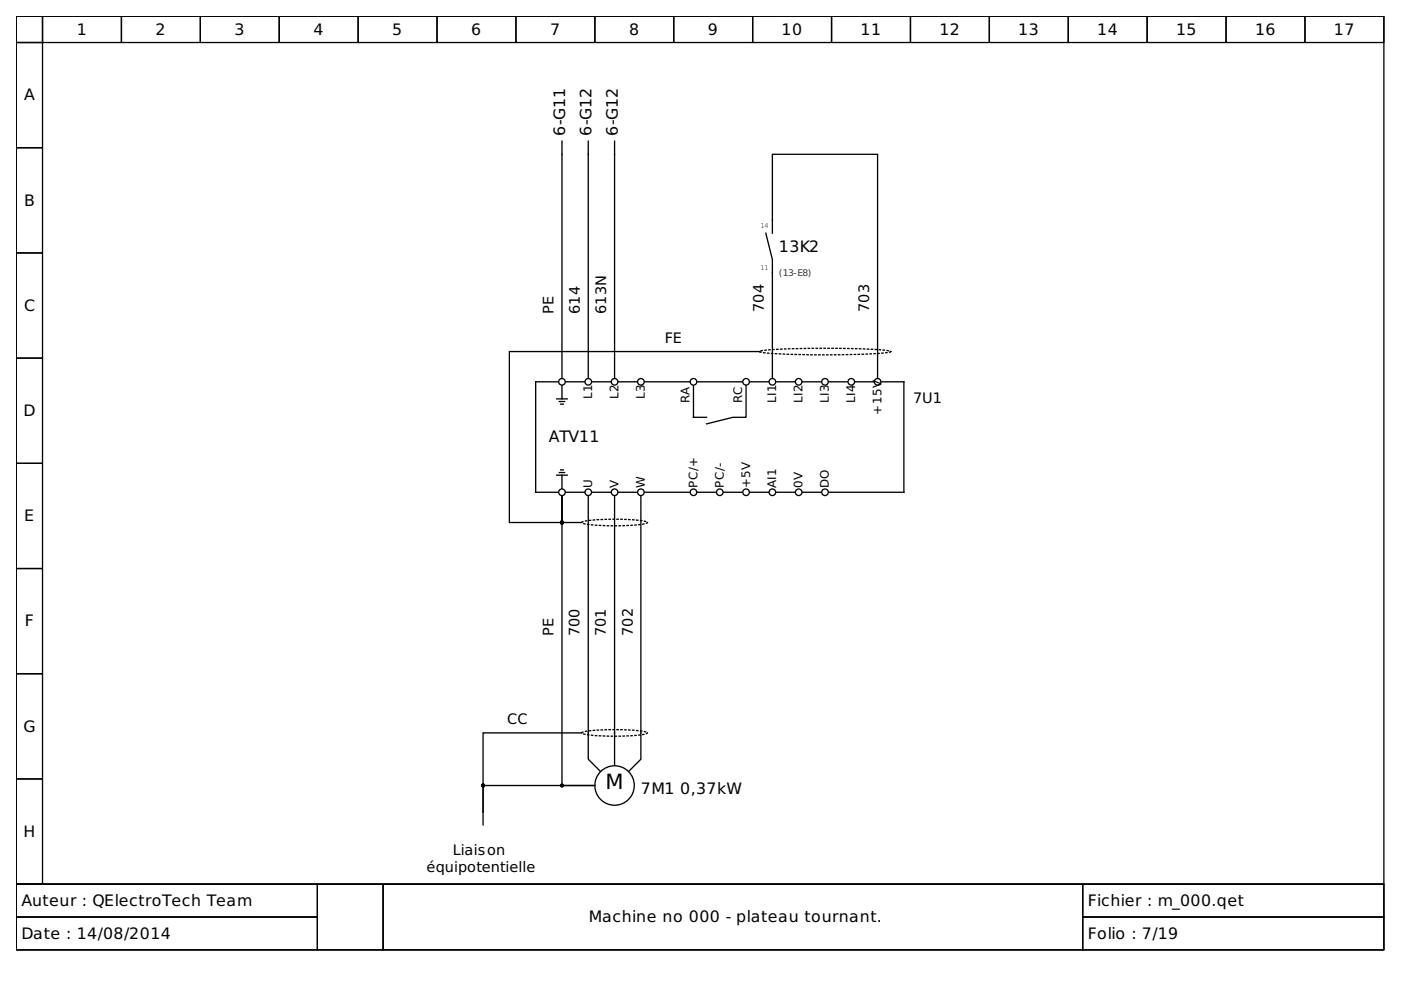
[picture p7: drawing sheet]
<svg xmlns="http://www.w3.org/2000/svg" width="297mm" height="210mm" viewBox="0 0 297 210" stroke-linecap="round" stroke-linejoin="round" font-family="sans-serif">
<g fill="none" stroke="#000" stroke-width=".28">
<path d="M3.4 3.4h290v184.1h-290zM3.4 3.4h5.6v5.6h-5.6zM3.4 9h5.6v22.3h-5.6zM9 3.4h16.7v5.6h-16.7zM25.7 3.4h16.8v5.6h-16.8zM42.5 3.4h16.7v5.6h-16.7zM59.2 3.4h16.7v5.6h-16.7zM75.9 3.4h16.8v5.6h-16.8zM92.7 3.4h16.7v5.6h-16.7zM109.4 3.4h16.7v5.6h-16.7zM126.1 3.4h16.7v5.6h-16.7zM142.8 3.4h16.8v5.6h-16.8z"/>
<path d="M159.6 3.4h16.7v5.6h-16.7zM176.3 3.4h16.7v5.6h-16.7zM193 3.4h16.8v5.6h-16.8zM209.8 3.4h16.7v5.6h-16.7zM226.5 3.4h16.7v5.6h-16.7zM243.2 3.4h16.8v5.6h-16.8zM260 3.4h16.7v5.6h-16.7zM276.7 3.4h16.7v5.6h-16.7zM3.4 31.3h5.6v22.3h-5.6zM119.1 29.9v50.2M124.7 29.9v50.2M130.3 29.9v50.2"/>
<path d="M3.4 53.6h5.6v22.3h-5.6zM162.4 49.4l1.4 5.6v25.1M163.8 49.4v-16.7h22.3v47.4M3.4 75.9h5.6v22.3h-5.6zM161 74.5h-53v36.3h11.1v-5.6M3.4 98.2h5.6v22.3h-5.6zM118 84.6h2.3M118.3 81h-4.7v23.4h4.7M118.6 85.1h1.1M118.9 99.6h.5M118.9 85.7h.5M119.1 81.8v2.8"/>
<path d="M120 81h3.9M125.6 81h3.9M131.1 81h3.9M136.7 81h9.5M147 81.8v6.7h2.8M147.9 81h9.4M158.2 81.8v6.7h-2.8l-5.6 1.4M159 81h3.9M164.6 81h3.9M170.2 81h3.9M175.7 81h4M181.3 81h3.9"/>
<path d="M186.9 81h4.7v23.4h-15.9M118 100.7h2.3M118.6 100.2h1.1M119.1 105.2v61.3h7h-23.7v5.6M119.1 105.2v5.6h4.2M119.1 100.7v2.8M120 104.4h3.9M124.7 105.2v55.8l2.5 2.5M125.6 104.4h3.9M130.3 105.2v56.9M131.1 104.4h3.9M135.9 105.2v55.8l-2.5 2.5"/>
<path d="M136.7 104.4h9.5M147.9 104.4h3.9M153.4 104.4h3.9M159 104.4h3.9M164.6 104.4h3.9M170.2 104.4h3.9M3.4 120.5h5.6v22.3h-5.6zM3.4 142.8h5.6v22.4h-5.6zM123.3 155.4h-20.9v16.7M3.4 165.2h5.6v22.3h-5.6zM102.4 172.1v2.8M3.4 187.5h290v13.9h-290z"/>
<circle cx="119.1" cy="81" r=".7"/>
<circle cx="124.7" cy="81" r=".7"/>
<circle cx="130.3" cy="81" r=".7"/>
<circle cx="135.9" cy="81" r=".7"/>
<circle cx="147" cy="81" r=".7"/>
<circle cx="158.2" cy="81" r=".7"/>
<circle cx="163.8" cy="81" r=".7"/>
<circle cx="169.3" cy="81" r=".7"/>
<circle cx="174.9" cy="81" r=".7"/>
<circle cx="180.5" cy="81" r=".7"/>
<circle cx="186.1" cy="81" r=".7"/>
<circle cx="119.1" cy="104.4" r=".7"/>
<circle cx="124.7" cy="104.4" r=".7"/>
<circle cx="130.3" cy="104.4" r=".7"/>
<circle cx="135.9" cy="104.4" r=".7"/>
<circle cx="147" cy="104.4" r=".7"/>
<circle cx="152.6" cy="104.4" r=".7"/>
<circle cx="158.2" cy="104.4" r=".7"/>
<circle cx="163.8" cy="104.4" r=".7"/>
<circle cx="169.3" cy="104.4" r=".7"/>
<circle cx="174.9" cy="104.4" r=".7"/>
<circle cx="130.3" cy="166.5" r="4.2"/>
</g>
<path d="M3.4 187.5h63.9v6.9h-63.9zM3.4 194.4h63.9v7h-63.9zM67.3 187.5h13.9v13.9h-13.9zM81.2 187.5h148.4v13.9h-148.4zM229.6 187.5h63.8v6.9h-63.8zM229.6 194.4h63.8v7h-63.8z" fill="none" stroke="#000" stroke-width=".21"/>
<g fill="#000" stroke="#000" stroke-width=".28">
<circle cx="119.1" cy="110.8" r=".28"/>
<circle cx="102.4" cy="166.5" r=".28"/>
<circle cx="119.1" cy="166.5" r=".28"/>
</g>
<path d="M161 74.5a45.9 45.9 0 0 1 10.2-.6h9.1a40 40 0 0 1 8.6 .6 45.9 45.9 0 0 1-10.3 .7h-9.1a40 40 0 0 1-8.5-.7zM123.4 110.7a41.4 41.4 0 0 1 13.8 0l.1 .1a13.9 13.9 0 0 1-5.7 .7 32.8 32.8 0 0 1-8.2-.6l-.1-.1zM123.4 155.3a41.4 41.4 0 0 1 13.8 0l.1 .1a13.9 13.9 0 0 1-5.7 .7 32.8 32.8 0 0 1-8.2-.6l-.1-.1z" fill="none" stroke="#000" stroke-width=".28" stroke-dasharray=".3 .6"/>
<text font-size="4.5" x="128.3" y="167.3">M</text>
<g font-size="3.3">
<text x="16.3" y="7.3">1</text>
<text x="33" y="7.3">2</text>
<text x="49.7" y="7.3">3</text>
<text x="66.5" y="7.3">4</text>
<text x="83.2" y="7.3">5</text>
<text x="99.9" y="7.3">6</text>
<text x="116.6" y="7.3">7</text>
<text x="133.4" y="7.3">8</text>
<text x="150.1" y="7.3">9</text>
<text x="165.7" y="7.3">10</text>
<text x="182.4" y="7.3">11</text>
<text x="199.2" y="7.3">12</text>
<text x="215.9" y="7.3">13</text>
<text x="232.6" y="7.3">14</text>
<text x="249.4" y="7.3">15</text>
<text x="266.1" y="7.3">16</text>
<text x="282.8" y="7.3">17</text>
<text x="5.1" y="21.3">A</text>
<text x="119.8" y="28.8" transform="rotate(-90 119.8 28.8)">6-G11</text>
<text x="125.4" y="28.8" transform="rotate(-90 125.4 28.8)">6-G12</text>
<text x="131" y="28.8" transform="rotate(-90 131 28.8)">6-G12</text>
<text x="5.1" y="43.6">B</text>
<text x="165.2" y="53.5">13K2</text>
<text x="5.1" y="65.9">C</text>
<text x="5" y="88.2">D</text>
<text x="116.4" y="93.6">ATV11</text>
<text x="5.1" y="110.5">E</text>
<text x="5.3" y="132.8">F</text>
<text x="5" y="155.1">G</text>
<text x="135.9" y="168.4">7M1</text>
<text x="144.2" y="168.4">0,37kW</text>
<text x="5" y="177.4">H</text>
<text x="4.6" y="192.1">Auteur : QElectroTech Team</text>
<text x="124.9" y="195.5">Machine no 000 - plateau tournant.</text>
<text x="230.7" y="192.1">Fichier : m_000.qet</text>
<text x="4.6" y="199">Date : 14/08/2014</text>
<text x="230.7" y="199">Folio : 7/19</text>
</g>
<g font-size="3.1">
<text x="117.4" y="66.5" transform="rotate(-90 117.4 66.5)">PE</text>
<text x="122.9" y="66.5" transform="rotate(-90 122.9 66.5)">614</text>
<text x="128.5" y="66.5" transform="rotate(-90 128.5 66.5)">613N</text>
<text x="161.9" y="66.1" transform="rotate(-90 161.9 66.1)">704</text>
<text x="184.2" y="66.1" transform="rotate(-90 184.2 66.1)">703</text>
<text x="141" y="72.7">FE</text>
<text x="193.6" y="85.6">7U1</text>
<text x="117.4" y="134.9" transform="rotate(-90 117.4 134.9)">PE</text>
<text x="122.9" y="134.9" transform="rotate(-90 122.9 134.9)">700</text>
<text x="128.4" y="134.9" transform="rotate(-90 128.4 134.9)">701</text>
<text x="134.2" y="134.8" transform="rotate(-90 134.2 134.8)">702</text>
<text x="107.5" y="153.6">CC</text>
<text x="90.4" y="184.9">équipotentielle</text>
<text x="96" y="181.3">Liaison</text>
</g>
<g font-size="2.5">
<text x="125.6" y="84.6" transform="rotate(-90 125.6 84.6)">L1</text>
<text x="131.1" y="84.6" transform="rotate(-90 131.1 84.6)">L2</text>
<text x="136.7" y="84.6" transform="rotate(-90 136.7 84.6)">L3</text>
<text x="146.2" y="85.4" transform="rotate(-90 146.2 85.4)">RA</text>
<text x="157.3" y="85.4" transform="rotate(-90 157.3 85.4)">RC</text>
<text x="164.6" y="85.4" transform="rotate(-90 164.6 85.4)">LI1</text>
<text x="170.2" y="85.4" transform="rotate(-90 170.2 85.4)">LI2</text>
<text x="175.7" y="85.4" transform="rotate(-90 175.7 85.4)">LI3</text>
<text x="181.3" y="85.4" transform="rotate(-90 181.3 85.4)">LI4</text>
<text x="186.9" y="87.9" transform="rotate(-90 186.9 87.9)">+15V</text>
<text x="125.6" y="103.5" transform="rotate(-90 125.6 103.5)">U</text>
<text x="131.1" y="103.5" transform="rotate(-90 131.1 103.5)">V</text>
<text x="136.7" y="103.5" transform="rotate(-90 136.7 103.5)">W</text>
<text x="147.9" y="103.5" transform="rotate(-90 147.9 103.5)">PC/+</text>
<text x="153.4" y="103.5" transform="rotate(-90 153.4 103.5)">PC/-</text>
<text x="159" y="103.5" transform="rotate(-90 159 103.5)">+5V</text>
<text x="164.6" y="103.5" transform="rotate(-90 164.6 103.5)">AI1</text>
<text x="170.2" y="103.5" transform="rotate(-90 170.2 103.5)">0V</text>
<text x="175.7" y="103.5" transform="rotate(-90 175.7 103.5)">DO</text>
</g>
<text font-size="2" fill="#31363b" x="165.2" y="58.5">(13-E8)</text>
<g font-size="1.4">
<text x="161.2" y="48.3">14</text>
<text x="161.2" y="57.3">11</text>
</g>
</svg>
